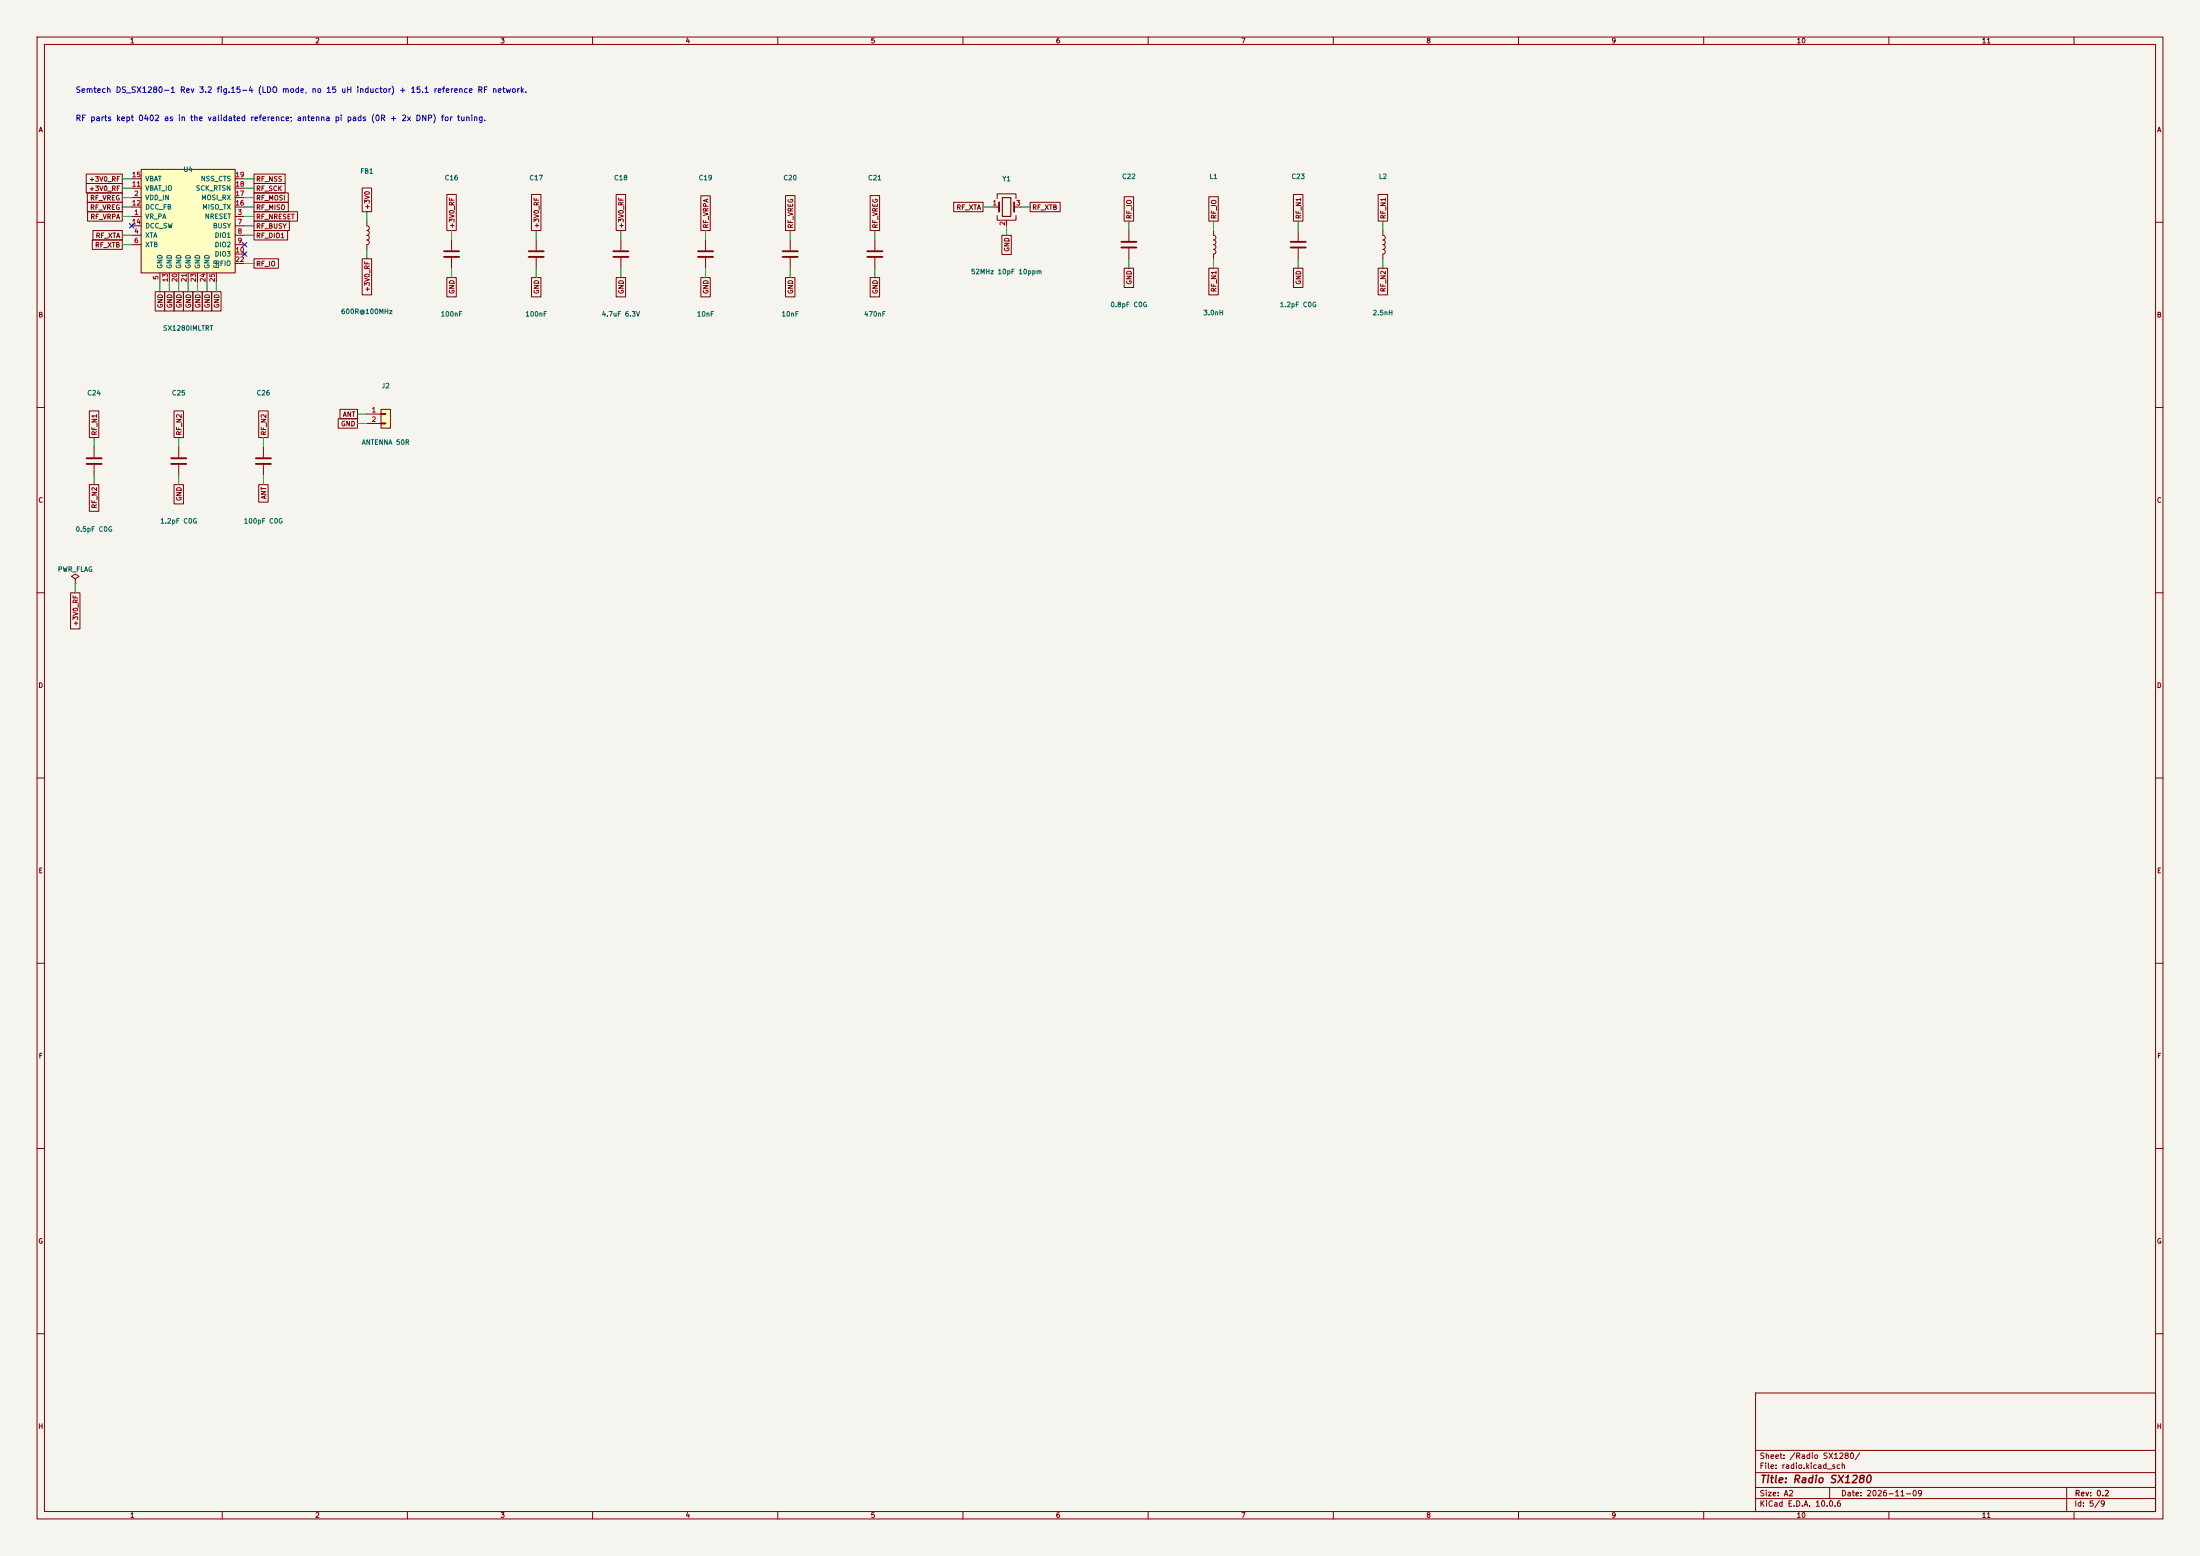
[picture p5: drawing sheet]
(kicad_sch
 (version 20250610)
 (generator "eeschema")
 (generator_version "10.0")
 (paper "A2")
 (title_block
  (title "Radio SX1280")
  (date "2026-11-09")
  (rev "0.2")
  (company ""))
 (lib_symbols
  (symbol "nanodrone:SX1280IMLTRT"
   (pin_names
    (offset 1.016)) (exclude_from_sim no) (in_bom yes) (on_board yes)
   (property "Reference" "U" (at -12.7 16.51 0) (effects (font (size 1.27 1.27)) (justify left)))
   (property "Value" "SX1280IMLTRT" (at -12.7 -13.97 0) (effects (font (size 1.27 1.27)) (justify left)))
   (property "Footprint" "Package_DFN_QFN:QFN-24-1EP_4x4mm_P0.5mm_EP2.7x2.7mm_ThermalVias" (at 0 0 0) (effects (font (size 1.27 1.27)) (hide yes)))
   (property "Datasheet" "https://www.semtech.com/products/wireless-rf/lora-connect/sx1280" (at 0 0 0) (effects (font (size 1.27 1.27)) (hide yes)))
   (property "Description" "2.4 GHz LoRa/FLRC/GFSK transceiver, QFN-24 4x4" (at 0 0 0) (effects (font (size 1.27 1.27)) (hide yes)))
   (symbol "SX1280IMLTRT_0_1"
    (rectangle (start -12.7 15.24) (end 12.7 -12.7) (stroke (width 0.254) (type default)) (fill (type background))))
   (symbol "SX1280IMLTRT_1_1"
    (pin power_in line (at -15.24 12.7 0) (length 2.54) (name "VBAT" (effects (font (size 1.27 1.27)))) (number "15" (effects (font (size 1.27 1.27)))))
    (pin power_in line (at -15.24 10.16 0) (length 2.54) (name "VBAT_IO" (effects (font (size 1.27 1.27)))) (number "11" (effects (font (size 1.27 1.27)))))
    (pin power_in line (at -15.24 7.62 0) (length 2.54) (name "VDD_IN" (effects (font (size 1.27 1.27)))) (number "2" (effects (font (size 1.27 1.27)))))
    (pin power_out line (at -15.24 5.08 0) (length 2.54) (name "DCC_FB" (effects (font (size 1.27 1.27)))) (number "12" (effects (font (size 1.27 1.27)))))
    (pin power_out line (at -15.24 2.54 0) (length 2.54) (name "VR_PA" (effects (font (size 1.27 1.27)))) (number "1" (effects (font (size 1.27 1.27)))))
    (pin passive line (at -15.24 0 0) (length 2.54) (name "DCC_SW" (effects (font (size 1.27 1.27)))) (number "14" (effects (font (size 1.27 1.27)))))
    (pin passive line (at -15.24 -2.54 0) (length 2.54) (name "XTA" (effects (font (size 1.27 1.27)))) (number "4" (effects (font (size 1.27 1.27)))))
    (pin passive line (at -15.24 -5.08 0) (length 2.54) (name "XTB" (effects (font (size 1.27 1.27)))) (number "6" (effects (font (size 1.27 1.27)))))
    (pin input line (at 15.24 12.7 180) (length 2.54) (name "NSS_CTS" (effects (font (size 1.27 1.27)))) (number "19" (effects (font (size 1.27 1.27)))))
    (pin input line (at 15.24 10.16 180) (length 2.54) (name "SCK_RTSN" (effects (font (size 1.27 1.27)))) (number "18" (effects (font (size 1.27 1.27)))))
    (pin input line (at 15.24 7.62 180) (length 2.54) (name "MOSI_RX" (effects (font (size 1.27 1.27)))) (number "17" (effects (font (size 1.27 1.27)))))
    (pin output line (at 15.24 5.08 180) (length 2.54) (name "MISO_TX" (effects (font (size 1.27 1.27)))) (number "16" (effects (font (size 1.27 1.27)))))
    (pin input line (at 15.24 2.54 180) (length 2.54) (name "NRESET" (effects (font (size 1.27 1.27)))) (number "3" (effects (font (size 1.27 1.27)))))
    (pin output line (at 15.24 0 180) (length 2.54) (name "BUSY" (effects (font (size 1.27 1.27)))) (number "7" (effects (font (size 1.27 1.27)))))
    (pin bidirectional line (at 15.24 -2.54 180) (length 2.54) (name "DIO1" (effects (font (size 1.27 1.27)))) (number "8" (effects (font (size 1.27 1.27)))))
    (pin bidirectional line (at 15.24 -5.08 180) (length 2.54) (name "DIO2" (effects (font (size 1.27 1.27)))) (number "9" (effects (font (size 1.27 1.27)))))
    (pin bidirectional line (at 15.24 -7.62 180) (length 2.54) (name "DIO3" (effects (font (size 1.27 1.27)))) (number "10" (effects (font (size 1.27 1.27)))))
    (pin passive line (at 15.24 -10.16 180) (length 2.54) (name "RFIO" (effects (font (size 1.27 1.27)))) (number "22" (effects (font (size 1.27 1.27)))))
    (pin power_in line (at -7.62 -15.24 90) (length 2.54) (name "GND" (effects (font (size 1.27 1.27)))) (number "5" (effects (font (size 1.27 1.27)))))
    (pin power_in line (at -5.08 -15.24 90) (length 2.54) (name "GND" (effects (font (size 1.27 1.27)))) (number "13" (effects (font (size 1.27 1.27)))))
    (pin power_in line (at -2.54 -15.24 90) (length 2.54) (name "GND" (effects (font (size 1.27 1.27)))) (number "20" (effects (font (size 1.27 1.27)))))
    (pin power_in line (at 0 -15.24 90) (length 2.54) (name "GND" (effects (font (size 1.27 1.27)))) (number "21" (effects (font (size 1.27 1.27)))))
    (pin power_in line (at 2.54 -15.24 90) (length 2.54) (name "GND" (effects (font (size 1.27 1.27)))) (number "23" (effects (font (size 1.27 1.27)))))
    (pin power_in line (at 5.08 -15.24 90) (length 2.54) (name "GND" (effects (font (size 1.27 1.27)))) (number "24" (effects (font (size 1.27 1.27)))))
    (pin power_in line (at 7.62 -15.24 90) (length 2.54) (name "EP" (effects (font (size 1.27 1.27)))) (number "25" (effects (font (size 1.27 1.27))))))
   (embedded_fonts no))
  (symbol "Device:L"
   (pin_numbers (hide yes))
   (pin_names
    (offset 1.016) (hide yes)) (exclude_from_sim no) (in_bom yes) (on_board yes)
   (in_pos_files yes)
   (duplicate_pin_numbers_are_jumpers no)
   (property "Reference" "L" (at -1.27 0 90) (show_name no) (do_not_autoplace no) (effects (font (size 1.27 1.27))))
   (property "Value" "L" (at 1.905 0 90) (show_name no) (do_not_autoplace no) (effects (font (size 1.27 1.27))))
   (property "Footprint" "" (at 0 0 0) (show_name no) (do_not_autoplace no) (hide yes) (effects (font (size 1.27 1.27))))
   (property "Datasheet" "" (at 0 0 0) (show_name no) (do_not_autoplace no) (hide yes) (effects (font (size 1.27 1.27))))
   (property "Description" "Inductor" (at 0 0 0) (show_name no) (do_not_autoplace no) (hide yes) (effects (font (size 1.27 1.27))))
   (symbol "L_0_1"
    (arc (start 0 2.54) (mid 0.6323 1.905) (end 0 1.27) (stroke (width 0) (type default)) (fill (type none)))
    (arc (start 0 1.27) (mid 0.6323 0.635) (end 0 0) (stroke (width 0) (type default)) (fill (type none)))
    (arc (start 0 0) (mid 0.6323 -0.635) (end 0 -1.27) (stroke (width 0) (type default)) (fill (type none)))
    (arc (start 0 -1.27) (mid 0.6323 -1.905) (end 0 -2.54) (stroke (width 0) (type default)) (fill (type none))))
   (symbol "L_1_1"
    (pin passive line (at 0 3.81 270) (length 1.27) (name "1" (effects (font (size 1.27 1.27)))) (number "1" (effects (font (size 1.27 1.27)))))
    (pin passive line (at 0 -3.81 90) (length 1.27) (name "2" (effects (font (size 1.27 1.27)))) (number "2" (effects (font (size 1.27 1.27))))))
   (embedded_fonts no))
  (symbol "Device:C"
   (pin_numbers (hide yes))
   (pin_names
    (offset 0.254)) (exclude_from_sim no) (in_bom yes) (on_board yes)
   (in_pos_files yes)
   (duplicate_pin_numbers_are_jumpers no)
   (property "Reference" "C" (at 0.635 2.54 0) (show_name no) (do_not_autoplace no) (effects (font (size 1.27 1.27)) (justify left)))
   (property "Value" "C" (at 0.635 -2.54 0) (show_name no) (do_not_autoplace no) (effects (font (size 1.27 1.27)) (justify left)))
   (property "Footprint" "" (at 0.9652 -3.81 0) (show_name no) (do_not_autoplace no) (hide yes) (effects (font (size 1.27 1.27))))
   (property "Datasheet" "" (at 0 0 0) (show_name no) (do_not_autoplace no) (hide yes) (effects (font (size 1.27 1.27))))
   (property "Description" "Unpolarized capacitor" (at 0 0 0) (show_name no) (do_not_autoplace no) (hide yes) (effects (font (size 1.27 1.27))))
   (symbol "C_0_1"
    (polyline (pts (xy -2.032 0.762) (xy 2.032 0.762)) (stroke (width 0.508) (type default)) (fill (type none)))
    (polyline (pts (xy -2.032 -0.762) (xy 2.032 -0.762)) (stroke (width 0.508) (type default)) (fill (type none))))
   (symbol "C_1_1"
    (pin passive line (at 0 3.81 270) (length 2.794) (name "" (effects (font (size 1.27 1.27)))) (number "1" (effects (font (size 1.27 1.27)))))
    (pin passive line (at 0 -3.81 90) (length 2.794) (name "" (effects (font (size 1.27 1.27)))) (number "2" (effects (font (size 1.27 1.27))))))
   (embedded_fonts no))
  (symbol "Device:Crystal_GND24"
   (pin_names
    (offset 1.016) (hide yes)) (exclude_from_sim no) (in_bom yes) (on_board yes)
   (in_pos_files yes)
   (duplicate_pin_numbers_are_jumpers no)
   (property "Reference" "Y" (at 3.175 5.08 0) (show_name no) (do_not_autoplace no) (effects (font (size 1.27 1.27)) (justify left)))
   (property "Value" "Crystal_GND24" (at 3.175 3.175 0) (show_name no) (do_not_autoplace no) (effects (font (size 1.27 1.27)) (justify left)))
   (property "Footprint" "" (at 0 0 0) (show_name no) (do_not_autoplace no) (hide yes) (effects (font (size 1.27 1.27))))
   (property "Datasheet" "" (at 0 0 0) (show_name no) (do_not_autoplace no) (hide yes) (effects (font (size 1.27 1.27))))
   (property "Description" "Four pin crystal, GND on pins 2 and 4" (at 0 0 0) (show_name no) (do_not_autoplace no) (hide yes) (effects (font (size 1.27 1.27))))
   (property private "KLC_S3.3" "The rectangle is not a symbol body but a graphical element" (at 0 -12.7 0) (show_name yes) (do_not_autoplace no) (hide yes) (effects (font (size 1.27 1.27))))
   (property private "KLC_S4.1" "Some pins are on 50mil grid to make the symbol small" (at 0 -15.24 0) (show_name yes) (do_not_autoplace no) (hide yes) (effects (font (size 1.27 1.27))))
   (symbol "Crystal_GND24_0_1"
    (polyline (pts (xy -2.54 2.286) (xy -2.54 3.556) (xy 2.54 3.556) (xy 2.54 2.286)) (stroke (width 0) (type default)) (fill (type none)))
    (polyline (pts (xy -2.54 0) (xy -2.032 0)) (stroke (width 0) (type default)) (fill (type none)))
    (polyline (pts (xy -2.54 -2.286) (xy -2.54 -3.556) (xy 2.54 -3.556) (xy 2.54 -2.286)) (stroke (width 0) (type default)) (fill (type none)))
    (polyline (pts (xy -2.032 -1.27) (xy -2.032 1.27)) (stroke (width 0.508) (type default)) (fill (type none)))
    (rectangle (start -1.143 2.54) (end 1.143 -2.54) (stroke (width 0.3048) (type default)) (fill (type none)))
    (polyline (pts (xy 0 -3.81) (xy 0 -3.556)) (stroke (width 0) (type default)) (fill (type none)))
    (polyline (pts (xy 2.032 0) (xy 2.54 0)) (stroke (width 0) (type default)) (fill (type none)))
    (polyline (pts (xy 2.032 -1.27) (xy 2.032 1.27)) (stroke (width 0.508) (type default)) (fill (type none))))
   (symbol "Crystal_GND24_1_1"
    (pin passive line (at -3.81 0 0) (length 1.27) (name "1" (effects (font (size 1.27 1.27)))) (number "1" (effects (font (size 1.27 1.27)))))
    (pin passive line (at 0 -5.08 90) (length 1.27) (name "G" (effects (font (size 1.27 1.27)))) (number "2" (effects (font (size 1.27 1.27)))))
    (pin passive line (at 3.81 0 180) (length 1.27) (name "3" (effects (font (size 1.27 1.27)))) (number "3" (effects (font (size 1.27 1.27)))))
    (pin passive line (at 0 -5.08 90) (length 1.27) (hide yes) (name "G" (effects (font (size 1.27 1.27)))) (number "4" (effects (font (size 1.27 1.27))))))
   (embedded_fonts no))
  (symbol "Connector_Generic:Conn_01x02"
   (pin_names
    (offset 1.016) (hide yes)) (exclude_from_sim no) (in_bom yes) (on_board yes)
   (in_pos_files yes)
   (duplicate_pin_numbers_are_jumpers no)
   (property "Reference" "J" (at 0 2.54 0) (show_name no) (do_not_autoplace no) (effects (font (size 1.27 1.27))))
   (property "Value" "Conn_01x02" (at 0 -5.08 0) (show_name no) (do_not_autoplace no) (effects (font (size 1.27 1.27))))
   (property "Footprint" "" (at 0 0 0) (show_name no) (do_not_autoplace no) (hide yes) (effects (font (size 1.27 1.27))))
   (property "Datasheet" "" (at 0 0 0) (show_name no) (do_not_autoplace no) (hide yes) (effects (font (size 1.27 1.27))))
   (property "Description" "Generic connector, single row, 01x02, script generated (kicad-library-utils/schlib/autogen/connector/)" (at 0 0 0) (show_name no) (do_not_autoplace no) (hide yes) (effects (font (size 1.27 1.27))))
   (symbol "Conn_01x02_1_1"
    (rectangle (start -1.27 1.27) (end 1.27 -3.81) (stroke (width 0.254) (type default)) (fill (type background)))
    (rectangle (start -1.27 0.127) (end 0 -0.127) (stroke (width 0.1524) (type default)) (fill (type none)))
    (rectangle (start -1.27 -2.413) (end 0 -2.667) (stroke (width 0.1524) (type default)) (fill (type none)))
    (pin passive line (at -5.08 0 0) (length 3.81) (name "Pin_1" (effects (font (size 1.27 1.27)))) (number "1" (effects (font (size 1.27 1.27)))))
    (pin passive line (at -5.08 -2.54 0) (length 3.81) (name "Pin_2" (effects (font (size 1.27 1.27)))) (number "2" (effects (font (size 1.27 1.27))))))
   (embedded_fonts no))
  (symbol "power:PWR_FLAG"
   (power global)
   (pin_numbers (hide yes))
   (pin_names
    (offset 0) (hide yes)) (exclude_from_sim no) (in_bom yes) (on_board yes)
   (in_pos_files yes)
   (duplicate_pin_numbers_are_jumpers no)
   (property "Reference" "#FLG" (at 0 1.905 0) (show_name no) (do_not_autoplace no) (hide yes) (effects (font (size 1.27 1.27))))
   (property "Value" "PWR_FLAG" (at 0 3.81 0) (show_name no) (do_not_autoplace no) (effects (font (size 1.27 1.27))))
   (property "Footprint" "" (at 0 0 0) (show_name no) (do_not_autoplace no) (hide yes) (effects (font (size 1.27 1.27))))
   (property "Datasheet" "" (at 0 0 0) (show_name no) (do_not_autoplace no) (hide yes) (effects (font (size 1.27 1.27))))
   (property "Description" "Special symbol for telling ERC where power comes from" (at 0 0 0) (show_name no) (do_not_autoplace no) (hide yes) (effects (font (size 1.27 1.27))))
   (symbol "PWR_FLAG_0_0"
    (pin power_out line (at 0 0 90) (length 0) (name "" (effects (font (size 1.27 1.27)))) (number "1" (effects (font (size 1.27 1.27))))))
   (symbol "PWR_FLAG_0_1"
    (polyline (pts (xy 0 0) (xy 0 1.27) (xy -1.016 1.905) (xy 0 2.54) (xy 1.016 1.905) (xy 0 1.27)) (stroke (width 0) (type default)) (fill (type none))))
   (embedded_fonts no)))
 (symbol
  (lib_id "nanodrone:SX1280IMLTRT")
  (at 50.8 60.96 0)
  (unit 1)
  (exclude_from_sim no)
  (in_bom yes)
  (on_board yes)
  (dnp no)
  (property "Reference" "U4" (at 50.8 45.72 0) (effects (font (size 1.27 1.27))))
  (property "Value" "SX1280IMLTRT" (at 50.8 88.58 0) (effects (font (size 1.27 1.27))))
  (property "Footprint" "Package_DFN_QFN:QFN-24-1EP_4x4mm_P0.5mm_EP2.7x2.7mm_ThermalVias" (at 50.8 60.96 0) (effects (font (size 1.27 1.27)) (hide yes)))
  (property "Datasheet" "https://www.semtech.com/products/wireless-rf/lora-connect/sx1280" (at 50.8 60.96 0) (effects (font (size 1.27 1.27)) (hide yes)))
  (property "Description" "2.4 GHz LoRa/FLRC/GFSK transceiver, QFN-24 4x4" (at 50.8 60.96 0) (effects (font (size 1.27 1.27)) (hide yes)))
  (property "MPN" "SX1280IMLTRT" (at 50.8 60.96 0) (effects (font (size 1.27 1.27)) (hide yes)))
  (property "LCSC" "C125969" (at 50.8 60.96 0) (effects (font (size 1.27 1.27)) (hide yes)))
  (pin "15")
  (pin "11")
  (pin "2")
  (pin "12")
  (pin "1")
  (pin "14")
  (pin "4")
  (pin "6")
  (pin "19")
  (pin "18")
  (pin "17")
  (pin "16")
  (pin "3")
  (pin "7")
  (pin "8")
  (pin "9")
  (pin "10")
  (pin "22")
  (pin "5")
  (pin "13")
  (pin "20")
  (pin "21")
  (pin "23")
  (pin "24")
  (pin "25"))
 (wire
  (pts (xy 35.56 48.26) (xy 33.02 48.26))
  (stroke (width 0) (type default)))
 (global_label "+3V0_RF"
  (shape passive)
  (at 33.02 48.26 180)
  (fields_autoplaced yes)
  (effects (font (size 1.27 1.27)) (justify right))
  (property "Intersheetrefs" "${INTERSHEET_REFS}" (at 33.02 48.26 0) (effects (font (size 1.27 1.27)) (justify right) (hide yes))))
 (wire
  (pts (xy 35.56 50.8) (xy 33.02 50.8))
  (stroke (width 0) (type default)))
 (global_label "+3V0_RF"
  (shape passive)
  (at 33.02 50.8 180)
  (fields_autoplaced yes)
  (effects (font (size 1.27 1.27)) (justify right))
  (property "Intersheetrefs" "${INTERSHEET_REFS}" (at 33.02 50.8 0) (effects (font (size 1.27 1.27)) (justify right) (hide yes))))
 (wire
  (pts (xy 35.56 53.34) (xy 33.02 53.34))
  (stroke (width 0) (type default)))
 (global_label "RF_VREG"
  (shape passive)
  (at 33.02 53.34 180)
  (fields_autoplaced yes)
  (effects (font (size 1.27 1.27)) (justify right))
  (property "Intersheetrefs" "${INTERSHEET_REFS}" (at 33.02 53.34 0) (effects (font (size 1.27 1.27)) (justify right) (hide yes))))
 (wire
  (pts (xy 35.56 55.88) (xy 33.02 55.88))
  (stroke (width 0) (type default)))
 (global_label "RF_VREG"
  (shape passive)
  (at 33.02 55.88 180)
  (fields_autoplaced yes)
  (effects (font (size 1.27 1.27)) (justify right))
  (property "Intersheetrefs" "${INTERSHEET_REFS}" (at 33.02 55.88 0) (effects (font (size 1.27 1.27)) (justify right) (hide yes))))
 (wire
  (pts (xy 35.56 58.42) (xy 33.02 58.42))
  (stroke (width 0) (type default)))
 (global_label "RF_VRPA"
  (shape passive)
  (at 33.02 58.42 180)
  (fields_autoplaced yes)
  (effects (font (size 1.27 1.27)) (justify right))
  (property "Intersheetrefs" "${INTERSHEET_REFS}" (at 33.02 58.42 0) (effects (font (size 1.27 1.27)) (justify right) (hide yes))))
 (no_connect
  (at 35.56 60.96))
 (wire
  (pts (xy 35.56 63.5) (xy 33.02 63.5))
  (stroke (width 0) (type default)))
 (global_label "RF_XTA"
  (shape passive)
  (at 33.02 63.5 180)
  (fields_autoplaced yes)
  (effects (font (size 1.27 1.27)) (justify right))
  (property "Intersheetrefs" "${INTERSHEET_REFS}" (at 33.02 63.5 0) (effects (font (size 1.27 1.27)) (justify right) (hide yes))))
 (wire
  (pts (xy 35.56 66.04) (xy 33.02 66.04))
  (stroke (width 0) (type default)))
 (global_label "RF_XTB"
  (shape passive)
  (at 33.02 66.04 180)
  (fields_autoplaced yes)
  (effects (font (size 1.27 1.27)) (justify right))
  (property "Intersheetrefs" "${INTERSHEET_REFS}" (at 33.02 66.04 0) (effects (font (size 1.27 1.27)) (justify right) (hide yes))))
 (wire
  (pts (xy 66.04 48.26) (xy 68.58 48.26))
  (stroke (width 0) (type default)))
 (global_label "RF_NSS"
  (shape passive)
  (at 68.58 48.26 0)
  (fields_autoplaced yes)
  (effects (font (size 1.27 1.27)) (justify left))
  (property "Intersheetrefs" "${INTERSHEET_REFS}" (at 68.58 48.26 0) (effects (font (size 1.27 1.27)) (justify left) (hide yes))))
 (wire
  (pts (xy 66.04 50.8) (xy 68.58 50.8))
  (stroke (width 0) (type default)))
 (global_label "RF_SCK"
  (shape passive)
  (at 68.58 50.8 0)
  (fields_autoplaced yes)
  (effects (font (size 1.27 1.27)) (justify left))
  (property "Intersheetrefs" "${INTERSHEET_REFS}" (at 68.58 50.8 0) (effects (font (size 1.27 1.27)) (justify left) (hide yes))))
 (wire
  (pts (xy 66.04 53.34) (xy 68.58 53.34))
  (stroke (width 0) (type default)))
 (global_label "RF_MOSI"
  (shape passive)
  (at 68.58 53.34 0)
  (fields_autoplaced yes)
  (effects (font (size 1.27 1.27)) (justify left))
  (property "Intersheetrefs" "${INTERSHEET_REFS}" (at 68.58 53.34 0) (effects (font (size 1.27 1.27)) (justify left) (hide yes))))
 (wire
  (pts (xy 66.04 55.88) (xy 68.58 55.88))
  (stroke (width 0) (type default)))
 (global_label "RF_MISO"
  (shape passive)
  (at 68.58 55.88 0)
  (fields_autoplaced yes)
  (effects (font (size 1.27 1.27)) (justify left))
  (property "Intersheetrefs" "${INTERSHEET_REFS}" (at 68.58 55.88 0) (effects (font (size 1.27 1.27)) (justify left) (hide yes))))
 (wire
  (pts (xy 66.04 58.42) (xy 68.58 58.42))
  (stroke (width 0) (type default)))
 (global_label "RF_NRESET"
  (shape passive)
  (at 68.58 58.42 0)
  (fields_autoplaced yes)
  (effects (font (size 1.27 1.27)) (justify left))
  (property "Intersheetrefs" "${INTERSHEET_REFS}" (at 68.58 58.42 0) (effects (font (size 1.27 1.27)) (justify left) (hide yes))))
 (wire
  (pts (xy 66.04 60.96) (xy 68.58 60.96))
  (stroke (width 0) (type default)))
 (global_label "RF_BUSY"
  (shape passive)
  (at 68.58 60.96 0)
  (fields_autoplaced yes)
  (effects (font (size 1.27 1.27)) (justify left))
  (property "Intersheetrefs" "${INTERSHEET_REFS}" (at 68.58 60.96 0) (effects (font (size 1.27 1.27)) (justify left) (hide yes))))
 (wire
  (pts (xy 66.04 63.5) (xy 68.58 63.5))
  (stroke (width 0) (type default)))
 (global_label "RF_DIO1"
  (shape passive)
  (at 68.58 63.5 0)
  (fields_autoplaced yes)
  (effects (font (size 1.27 1.27)) (justify left))
  (property "Intersheetrefs" "${INTERSHEET_REFS}" (at 68.58 63.5 0) (effects (font (size 1.27 1.27)) (justify left) (hide yes))))
 (no_connect
  (at 66.04 66.04))
 (no_connect
  (at 66.04 68.58))
 (wire
  (pts (xy 66.04 71.12) (xy 68.58 71.12))
  (stroke (width 0) (type default)))
 (global_label "RF_IO"
  (shape passive)
  (at 68.58 71.12 0)
  (fields_autoplaced yes)
  (effects (font (size 1.27 1.27)) (justify left))
  (property "Intersheetrefs" "${INTERSHEET_REFS}" (at 68.58 71.12 0) (effects (font (size 1.27 1.27)) (justify left) (hide yes))))
 (wire
  (pts (xy 43.18 76.2) (xy 43.18 78.74))
  (stroke (width 0) (type default)))
 (global_label "GND"
  (shape passive)
  (at 43.18 78.74 270)
  (fields_autoplaced yes)
  (effects (font (size 1.27 1.27)) (justify right))
  (property "Intersheetrefs" "${INTERSHEET_REFS}" (at 43.18 78.74 0) (effects (font (size 1.27 1.27)) (justify right) (hide yes))))
 (wire
  (pts (xy 45.72 76.2) (xy 45.72 78.74))
  (stroke (width 0) (type default)))
 (global_label "GND"
  (shape passive)
  (at 45.72 78.74 270)
  (fields_autoplaced yes)
  (effects (font (size 1.27 1.27)) (justify right))
  (property "Intersheetrefs" "${INTERSHEET_REFS}" (at 45.72 78.74 0) (effects (font (size 1.27 1.27)) (justify right) (hide yes))))
 (wire
  (pts (xy 48.26 76.2) (xy 48.26 78.74))
  (stroke (width 0) (type default)))
 (global_label "GND"
  (shape passive)
  (at 48.26 78.74 270)
  (fields_autoplaced yes)
  (effects (font (size 1.27 1.27)) (justify right))
  (property "Intersheetrefs" "${INTERSHEET_REFS}" (at 48.26 78.74 0) (effects (font (size 1.27 1.27)) (justify right) (hide yes))))
 (wire
  (pts (xy 50.8 76.2) (xy 50.8 78.74))
  (stroke (width 0) (type default)))
 (global_label "GND"
  (shape passive)
  (at 50.8 78.74 270)
  (fields_autoplaced yes)
  (effects (font (size 1.27 1.27)) (justify right))
  (property "Intersheetrefs" "${INTERSHEET_REFS}" (at 50.8 78.74 0) (effects (font (size 1.27 1.27)) (justify right) (hide yes))))
 (wire
  (pts (xy 53.34 76.2) (xy 53.34 78.74))
  (stroke (width 0) (type default)))
 (global_label "GND"
  (shape passive)
  (at 53.34 78.74 270)
  (fields_autoplaced yes)
  (effects (font (size 1.27 1.27)) (justify right))
  (property "Intersheetrefs" "${INTERSHEET_REFS}" (at 53.34 78.74 0) (effects (font (size 1.27 1.27)) (justify right) (hide yes))))
 (wire
  (pts (xy 55.88 76.2) (xy 55.88 78.74))
  (stroke (width 0) (type default)))
 (global_label "GND"
  (shape passive)
  (at 55.88 78.74 270)
  (fields_autoplaced yes)
  (effects (font (size 1.27 1.27)) (justify right))
  (property "Intersheetrefs" "${INTERSHEET_REFS}" (at 55.88 78.74 0) (effects (font (size 1.27 1.27)) (justify right) (hide yes))))
 (wire
  (pts (xy 58.42 76.2) (xy 58.42 78.74))
  (stroke (width 0) (type default)))
 (global_label "GND"
  (shape passive)
  (at 58.42 78.74 270)
  (fields_autoplaced yes)
  (effects (font (size 1.27 1.27)) (justify right))
  (property "Intersheetrefs" "${INTERSHEET_REFS}" (at 58.42 78.74 0) (effects (font (size 1.27 1.27)) (justify right) (hide yes))))
 (symbol
  (lib_id "Device:L")
  (at 99.06 63.5 0)
  (unit 1)
  (exclude_from_sim no)
  (in_bom yes)
  (on_board yes)
  (dnp no)
  (property "Reference" "FB1" (at 99.06 46.21 0) (effects (font (size 1.27 1.27))))
  (property "Value" "600R@100MHz" (at 99.06 84.09 0) (effects (font (size 1.27 1.27))))
  (property "Footprint" "Inductor_SMD:L_0402_1005Metric" (at 99.06 63.5 0) (effects (font (size 1.27 1.27)) (hide yes)))
  (property "Datasheet" "" (at 99.06 63.5 0) (effects (font (size 1.27 1.27)) (hide yes)))
  (property "Description" "Inductor" (at 99.06 63.5 0) (effects (font (size 1.27 1.27)) (hide yes)))
  (pin "1")
  (pin "2"))
 (wire
  (pts (xy 99.06 59.69) (xy 99.06 57.15))
  (stroke (width 0) (type default)))
 (global_label "+3V0"
  (shape passive)
  (at 99.06 57.15 90)
  (fields_autoplaced yes)
  (effects (font (size 1.27 1.27)) (justify left))
  (property "Intersheetrefs" "${INTERSHEET_REFS}" (at 99.06 57.15 0) (effects (font (size 1.27 1.27)) (justify left) (hide yes))))
 (wire
  (pts (xy 99.06 67.31) (xy 99.06 69.85))
  (stroke (width 0) (type default)))
 (global_label "+3V0_RF"
  (shape passive)
  (at 99.06 69.85 270)
  (fields_autoplaced yes)
  (effects (font (size 1.27 1.27)) (justify right))
  (property "Intersheetrefs" "${INTERSHEET_REFS}" (at 99.06 69.85 0) (effects (font (size 1.27 1.27)) (justify right) (hide yes))))
 (symbol
  (lib_id "Device:C")
  (at 121.92 68.58 0)
  (unit 1)
  (exclude_from_sim no)
  (in_bom yes)
  (on_board yes)
  (dnp no)
  (property "Reference" "C16" (at 121.92 47.99 0) (effects (font (size 1.27 1.27))))
  (property "Value" "100nF" (at 121.92 84.77 0) (effects (font (size 1.27 1.27))))
  (property "Footprint" "Capacitor_SMD:C_0402_1005Metric" (at 121.92 68.58 0) (effects (font (size 1.27 1.27)) (hide yes)))
  (property "Datasheet" "" (at 121.92 68.58 0) (effects (font (size 1.27 1.27)) (hide yes)))
  (property "Description" "Unpolarized capacitor" (at 121.92 68.58 0) (effects (font (size 1.27 1.27)) (hide yes)))
  (pin "1")
  (pin "2"))
 (wire
  (pts (xy 121.92 64.77) (xy 121.92 62.23))
  (stroke (width 0) (type default)))
 (global_label "+3V0_RF"
  (shape passive)
  (at 121.92 62.23 90)
  (fields_autoplaced yes)
  (effects (font (size 1.27 1.27)) (justify left))
  (property "Intersheetrefs" "${INTERSHEET_REFS}" (at 121.92 62.23 0) (effects (font (size 1.27 1.27)) (justify left) (hide yes))))
 (wire
  (pts (xy 121.92 72.39) (xy 121.92 74.93))
  (stroke (width 0) (type default)))
 (global_label "GND"
  (shape passive)
  (at 121.92 74.93 270)
  (fields_autoplaced yes)
  (effects (font (size 1.27 1.27)) (justify right))
  (property "Intersheetrefs" "${INTERSHEET_REFS}" (at 121.92 74.93 0) (effects (font (size 1.27 1.27)) (justify right) (hide yes))))
 (symbol
  (lib_id "Device:C")
  (at 144.78 68.58 0)
  (unit 1)
  (exclude_from_sim no)
  (in_bom yes)
  (on_board yes)
  (dnp no)
  (property "Reference" "C17" (at 144.78 47.99 0) (effects (font (size 1.27 1.27))))
  (property "Value" "100nF" (at 144.78 84.77 0) (effects (font (size 1.27 1.27))))
  (property "Footprint" "Capacitor_SMD:C_0402_1005Metric" (at 144.78 68.58 0) (effects (font (size 1.27 1.27)) (hide yes)))
  (property "Datasheet" "" (at 144.78 68.58 0) (effects (font (size 1.27 1.27)) (hide yes)))
  (property "Description" "Unpolarized capacitor" (at 144.78 68.58 0) (effects (font (size 1.27 1.27)) (hide yes)))
  (pin "1")
  (pin "2"))
 (wire
  (pts (xy 144.78 64.77) (xy 144.78 62.23))
  (stroke (width 0) (type default)))
 (global_label "+3V0_RF"
  (shape passive)
  (at 144.78 62.23 90)
  (fields_autoplaced yes)
  (effects (font (size 1.27 1.27)) (justify left))
  (property "Intersheetrefs" "${INTERSHEET_REFS}" (at 144.78 62.23 0) (effects (font (size 1.27 1.27)) (justify left) (hide yes))))
 (wire
  (pts (xy 144.78 72.39) (xy 144.78 74.93))
  (stroke (width 0) (type default)))
 (global_label "GND"
  (shape passive)
  (at 144.78 74.93 270)
  (fields_autoplaced yes)
  (effects (font (size 1.27 1.27)) (justify right))
  (property "Intersheetrefs" "${INTERSHEET_REFS}" (at 144.78 74.93 0) (effects (font (size 1.27 1.27)) (justify right) (hide yes))))
 (symbol
  (lib_id "Device:C")
  (at 167.64 68.58 0)
  (unit 1)
  (exclude_from_sim no)
  (in_bom yes)
  (on_board yes)
  (dnp no)
  (property "Reference" "C18" (at 167.64 47.99 0) (effects (font (size 1.27 1.27))))
  (property "Value" "4.7uF 6.3V" (at 167.64 84.77 0) (effects (font (size 1.27 1.27))))
  (property "Footprint" "Capacitor_SMD:C_0402_1005Metric" (at 167.64 68.58 0) (effects (font (size 1.27 1.27)) (hide yes)))
  (property "Datasheet" "" (at 167.64 68.58 0) (effects (font (size 1.27 1.27)) (hide yes)))
  (property "Description" "Unpolarized capacitor" (at 167.64 68.58 0) (effects (font (size 1.27 1.27)) (hide yes)))
  (pin "1")
  (pin "2"))
 (wire
  (pts (xy 167.64 64.77) (xy 167.64 62.23))
  (stroke (width 0) (type default)))
 (global_label "+3V0_RF"
  (shape passive)
  (at 167.64 62.23 90)
  (fields_autoplaced yes)
  (effects (font (size 1.27 1.27)) (justify left))
  (property "Intersheetrefs" "${INTERSHEET_REFS}" (at 167.64 62.23 0) (effects (font (size 1.27 1.27)) (justify left) (hide yes))))
 (wire
  (pts (xy 167.64 72.39) (xy 167.64 74.93))
  (stroke (width 0) (type default)))
 (global_label "GND"
  (shape passive)
  (at 167.64 74.93 270)
  (fields_autoplaced yes)
  (effects (font (size 1.27 1.27)) (justify right))
  (property "Intersheetrefs" "${INTERSHEET_REFS}" (at 167.64 74.93 0) (effects (font (size 1.27 1.27)) (justify right) (hide yes))))
 (symbol
  (lib_id "Device:C")
  (at 190.5 68.58 0)
  (unit 1)
  (exclude_from_sim no)
  (in_bom yes)
  (on_board yes)
  (dnp no)
  (property "Reference" "C19" (at 190.5 47.99 0) (effects (font (size 1.27 1.27))))
  (property "Value" "10nF" (at 190.5 84.77 0) (effects (font (size 1.27 1.27))))
  (property "Footprint" "Capacitor_SMD:C_0402_1005Metric" (at 190.5 68.58 0) (effects (font (size 1.27 1.27)) (hide yes)))
  (property "Datasheet" "" (at 190.5 68.58 0) (effects (font (size 1.27 1.27)) (hide yes)))
  (property "Description" "Unpolarized capacitor" (at 190.5 68.58 0) (effects (font (size 1.27 1.27)) (hide yes)))
  (pin "1")
  (pin "2"))
 (wire
  (pts (xy 190.5 64.77) (xy 190.5 62.23))
  (stroke (width 0) (type default)))
 (global_label "RF_VRPA"
  (shape passive)
  (at 190.5 62.23 90)
  (fields_autoplaced yes)
  (effects (font (size 1.27 1.27)) (justify left))
  (property "Intersheetrefs" "${INTERSHEET_REFS}" (at 190.5 62.23 0) (effects (font (size 1.27 1.27)) (justify left) (hide yes))))
 (wire
  (pts (xy 190.5 72.39) (xy 190.5 74.93))
  (stroke (width 0) (type default)))
 (global_label "GND"
  (shape passive)
  (at 190.5 74.93 270)
  (fields_autoplaced yes)
  (effects (font (size 1.27 1.27)) (justify right))
  (property "Intersheetrefs" "${INTERSHEET_REFS}" (at 190.5 74.93 0) (effects (font (size 1.27 1.27)) (justify right) (hide yes))))
 (symbol
  (lib_id "Device:C")
  (at 213.36 68.58 0)
  (unit 1)
  (exclude_from_sim no)
  (in_bom yes)
  (on_board yes)
  (dnp no)
  (property "Reference" "C20" (at 213.36 47.99 0) (effects (font (size 1.27 1.27))))
  (property "Value" "10nF" (at 213.36 84.77 0) (effects (font (size 1.27 1.27))))
  (property "Footprint" "Capacitor_SMD:C_0402_1005Metric" (at 213.36 68.58 0) (effects (font (size 1.27 1.27)) (hide yes)))
  (property "Datasheet" "" (at 213.36 68.58 0) (effects (font (size 1.27 1.27)) (hide yes)))
  (property "Description" "Unpolarized capacitor" (at 213.36 68.58 0) (effects (font (size 1.27 1.27)) (hide yes)))
  (pin "1")
  (pin "2"))
 (wire
  (pts (xy 213.36 64.77) (xy 213.36 62.23))
  (stroke (width 0) (type default)))
 (global_label "RF_VREG"
  (shape passive)
  (at 213.36 62.23 90)
  (fields_autoplaced yes)
  (effects (font (size 1.27 1.27)) (justify left))
  (property "Intersheetrefs" "${INTERSHEET_REFS}" (at 213.36 62.23 0) (effects (font (size 1.27 1.27)) (justify left) (hide yes))))
 (wire
  (pts (xy 213.36 72.39) (xy 213.36 74.93))
  (stroke (width 0) (type default)))
 (global_label "GND"
  (shape passive)
  (at 213.36 74.93 270)
  (fields_autoplaced yes)
  (effects (font (size 1.27 1.27)) (justify right))
  (property "Intersheetrefs" "${INTERSHEET_REFS}" (at 213.36 74.93 0) (effects (font (size 1.27 1.27)) (justify right) (hide yes))))
 (symbol
  (lib_id "Device:C")
  (at 236.22 68.58 0)
  (unit 1)
  (exclude_from_sim no)
  (in_bom yes)
  (on_board yes)
  (dnp no)
  (property "Reference" "C21" (at 236.22 47.99 0) (effects (font (size 1.27 1.27))))
  (property "Value" "470nF" (at 236.22 84.77 0) (effects (font (size 1.27 1.27))))
  (property "Footprint" "Capacitor_SMD:C_0402_1005Metric" (at 236.22 68.58 0) (effects (font (size 1.27 1.27)) (hide yes)))
  (property "Datasheet" "" (at 236.22 68.58 0) (effects (font (size 1.27 1.27)) (hide yes)))
  (property "Description" "Unpolarized capacitor" (at 236.22 68.58 0) (effects (font (size 1.27 1.27)) (hide yes)))
  (pin "1")
  (pin "2"))
 (wire
  (pts (xy 236.22 64.77) (xy 236.22 62.23))
  (stroke (width 0) (type default)))
 (global_label "RF_VREG"
  (shape passive)
  (at 236.22 62.23 90)
  (fields_autoplaced yes)
  (effects (font (size 1.27 1.27)) (justify left))
  (property "Intersheetrefs" "${INTERSHEET_REFS}" (at 236.22 62.23 0) (effects (font (size 1.27 1.27)) (justify left) (hide yes))))
 (wire
  (pts (xy 236.22 72.39) (xy 236.22 74.93))
  (stroke (width 0) (type default)))
 (global_label "GND"
  (shape passive)
  (at 236.22 74.93 270)
  (fields_autoplaced yes)
  (effects (font (size 1.27 1.27)) (justify right))
  (property "Intersheetrefs" "${INTERSHEET_REFS}" (at 236.22 74.93 0) (effects (font (size 1.27 1.27)) (justify right) (hide yes))))
 (symbol
  (lib_id "Device:Crystal_GND24")
  (at 271.78 55.88 0)
  (unit 1)
  (exclude_from_sim no)
  (in_bom yes)
  (on_board yes)
  (dnp no)
  (property "Reference" "Y1" (at 271.78 48.26 0) (effects (font (size 1.27 1.27))))
  (property "Value" "52MHz 10pF 10ppm" (at 271.78 73.34 0) (effects (font (size 1.27 1.27))))
  (property "Footprint" "Crystal:Crystal_SMD_2016-4Pin_2.0x1.6mm" (at 271.78 55.88 0) (effects (font (size 1.27 1.27)) (hide yes)))
  (property "Datasheet" "" (at 271.78 55.88 0) (effects (font (size 1.27 1.27)) (hide yes)))
  (property "Description" "Four pin crystal, GND on pins 2 and 4" (at 271.78 55.88 0) (effects (font (size 1.27 1.27)) (hide yes)))
  (pin "1")
  (pin "2")
  (pin "3"))
 (wire
  (pts (xy 267.97 55.88) (xy 265.43 55.88))
  (stroke (width 0) (type default)))
 (global_label "RF_XTA"
  (shape passive)
  (at 265.43 55.88 180)
  (fields_autoplaced yes)
  (effects (font (size 1.27 1.27)) (justify right))
  (property "Intersheetrefs" "${INTERSHEET_REFS}" (at 265.43 55.88 0) (effects (font (size 1.27 1.27)) (justify right) (hide yes))))
 (wire
  (pts (xy 271.78 60.96) (xy 271.78 63.5))
  (stroke (width 0) (type default)))
 (global_label "GND"
  (shape passive)
  (at 271.78 63.5 270)
  (fields_autoplaced yes)
  (effects (font (size 1.27 1.27)) (justify right))
  (property "Intersheetrefs" "${INTERSHEET_REFS}" (at 271.78 63.5 0) (effects (font (size 1.27 1.27)) (justify right) (hide yes))))
 (wire
  (pts (xy 275.59 55.88) (xy 278.13 55.88))
  (stroke (width 0) (type default)))
 (global_label "RF_XTB"
  (shape passive)
  (at 278.13 55.88 0)
  (fields_autoplaced yes)
  (effects (font (size 1.27 1.27)) (justify left))
  (property "Intersheetrefs" "${INTERSHEET_REFS}" (at 278.13 55.88 0) (effects (font (size 1.27 1.27)) (justify left) (hide yes))))
 (symbol
  (lib_id "Device:C")
  (at 304.8 66.04 0)
  (unit 1)
  (exclude_from_sim no)
  (in_bom yes)
  (on_board yes)
  (dnp no)
  (property "Reference" "C22" (at 304.8 47.65 0) (effects (font (size 1.27 1.27))))
  (property "Value" "0.8pF C0G" (at 304.8 82.23 0) (effects (font (size 1.27 1.27))))
  (property "Footprint" "Capacitor_SMD:C_0402_1005Metric" (at 304.8 66.04 0) (effects (font (size 1.27 1.27)) (hide yes)))
  (property "Datasheet" "" (at 304.8 66.04 0) (effects (font (size 1.27 1.27)) (hide yes)))
  (property "Description" "Unpolarized capacitor" (at 304.8 66.04 0) (effects (font (size 1.27 1.27)) (hide yes)))
  (pin "1")
  (pin "2"))
 (wire
  (pts (xy 304.8 62.23) (xy 304.8 59.69))
  (stroke (width 0) (type default)))
 (global_label "RF_IO"
  (shape passive)
  (at 304.8 59.69 90)
  (fields_autoplaced yes)
  (effects (font (size 1.27 1.27)) (justify left))
  (property "Intersheetrefs" "${INTERSHEET_REFS}" (at 304.8 59.69 0) (effects (font (size 1.27 1.27)) (justify left) (hide yes))))
 (wire
  (pts (xy 304.8 69.85) (xy 304.8 72.39))
  (stroke (width 0) (type default)))
 (global_label "GND"
  (shape passive)
  (at 304.8 72.39 270)
  (fields_autoplaced yes)
  (effects (font (size 1.27 1.27)) (justify right))
  (property "Intersheetrefs" "${INTERSHEET_REFS}" (at 304.8 72.39 0) (effects (font (size 1.27 1.27)) (justify right) (hide yes))))
 (symbol
  (lib_id "Device:L")
  (at 327.66 66.04 0)
  (unit 1)
  (exclude_from_sim no)
  (in_bom yes)
  (on_board yes)
  (dnp no)
  (property "Reference" "L1" (at 327.66 47.65 0) (effects (font (size 1.27 1.27))))
  (property "Value" "3.0nH" (at 327.66 84.43 0) (effects (font (size 1.27 1.27))))
  (property "Footprint" "Inductor_SMD:L_0402_1005Metric" (at 327.66 66.04 0) (effects (font (size 1.27 1.27)) (hide yes)))
  (property "Datasheet" "" (at 327.66 66.04 0) (effects (font (size 1.27 1.27)) (hide yes)))
  (property "Description" "Inductor" (at 327.66 66.04 0) (effects (font (size 1.27 1.27)) (hide yes)))
  (pin "1")
  (pin "2"))
 (wire
  (pts (xy 327.66 62.23) (xy 327.66 59.69))
  (stroke (width 0) (type default)))
 (global_label "RF_IO"
  (shape passive)
  (at 327.66 59.69 90)
  (fields_autoplaced yes)
  (effects (font (size 1.27 1.27)) (justify left))
  (property "Intersheetrefs" "${INTERSHEET_REFS}" (at 327.66 59.69 0) (effects (font (size 1.27 1.27)) (justify left) (hide yes))))
 (wire
  (pts (xy 327.66 69.85) (xy 327.66 72.39))
  (stroke (width 0) (type default)))
 (global_label "RF_N1"
  (shape passive)
  (at 327.66 72.39 270)
  (fields_autoplaced yes)
  (effects (font (size 1.27 1.27)) (justify right))
  (property "Intersheetrefs" "${INTERSHEET_REFS}" (at 327.66 72.39 0) (effects (font (size 1.27 1.27)) (justify right) (hide yes))))
 (symbol
  (lib_id "Device:C")
  (at 350.52 66.04 0)
  (unit 1)
  (exclude_from_sim no)
  (in_bom yes)
  (on_board yes)
  (dnp no)
  (property "Reference" "C23" (at 350.52 47.65 0) (effects (font (size 1.27 1.27))))
  (property "Value" "1.2pF C0G" (at 350.52 82.23 0) (effects (font (size 1.27 1.27))))
  (property "Footprint" "Capacitor_SMD:C_0402_1005Metric" (at 350.52 66.04 0) (effects (font (size 1.27 1.27)) (hide yes)))
  (property "Datasheet" "" (at 350.52 66.04 0) (effects (font (size 1.27 1.27)) (hide yes)))
  (property "Description" "Unpolarized capacitor" (at 350.52 66.04 0) (effects (font (size 1.27 1.27)) (hide yes)))
  (pin "1")
  (pin "2"))
 (wire
  (pts (xy 350.52 62.23) (xy 350.52 59.69))
  (stroke (width 0) (type default)))
 (global_label "RF_N1"
  (shape passive)
  (at 350.52 59.69 90)
  (fields_autoplaced yes)
  (effects (font (size 1.27 1.27)) (justify left))
  (property "Intersheetrefs" "${INTERSHEET_REFS}" (at 350.52 59.69 0) (effects (font (size 1.27 1.27)) (justify left) (hide yes))))
 (wire
  (pts (xy 350.52 69.85) (xy 350.52 72.39))
  (stroke (width 0) (type default)))
 (global_label "GND"
  (shape passive)
  (at 350.52 72.39 270)
  (fields_autoplaced yes)
  (effects (font (size 1.27 1.27)) (justify right))
  (property "Intersheetrefs" "${INTERSHEET_REFS}" (at 350.52 72.39 0) (effects (font (size 1.27 1.27)) (justify right) (hide yes))))
 (symbol
  (lib_id "Device:L")
  (at 373.38 66.04 0)
  (unit 1)
  (exclude_from_sim no)
  (in_bom yes)
  (on_board yes)
  (dnp no)
  (property "Reference" "L2" (at 373.38 47.65 0) (effects (font (size 1.27 1.27))))
  (property "Value" "2.5nH" (at 373.38 84.43 0) (effects (font (size 1.27 1.27))))
  (property "Footprint" "Inductor_SMD:L_0402_1005Metric" (at 373.38 66.04 0) (effects (font (size 1.27 1.27)) (hide yes)))
  (property "Datasheet" "" (at 373.38 66.04 0) (effects (font (size 1.27 1.27)) (hide yes)))
  (property "Description" "Inductor" (at 373.38 66.04 0) (effects (font (size 1.27 1.27)) (hide yes)))
  (pin "1")
  (pin "2"))
 (wire
  (pts (xy 373.38 62.23) (xy 373.38 59.69))
  (stroke (width 0) (type default)))
 (global_label "RF_N1"
  (shape passive)
  (at 373.38 59.69 90)
  (fields_autoplaced yes)
  (effects (font (size 1.27 1.27)) (justify left))
  (property "Intersheetrefs" "${INTERSHEET_REFS}" (at 373.38 59.69 0) (effects (font (size 1.27 1.27)) (justify left) (hide yes))))
 (wire
  (pts (xy 373.38 69.85) (xy 373.38 72.39))
  (stroke (width 0) (type default)))
 (global_label "RF_N2"
  (shape passive)
  (at 373.38 72.39 270)
  (fields_autoplaced yes)
  (effects (font (size 1.27 1.27)) (justify right))
  (property "Intersheetrefs" "${INTERSHEET_REFS}" (at 373.38 72.39 0) (effects (font (size 1.27 1.27)) (justify right) (hide yes))))
 (symbol
  (lib_id "Device:C")
  (at 25.4 124.46 0)
  (unit 1)
  (exclude_from_sim no)
  (in_bom yes)
  (on_board yes)
  (dnp no)
  (property "Reference" "C24" (at 25.4 106.07 0) (effects (font (size 1.27 1.27))))
  (property "Value" "0.5pF C0G" (at 25.4 142.85 0) (effects (font (size 1.27 1.27))))
  (property "Footprint" "Capacitor_SMD:C_0402_1005Metric" (at 25.4 124.46 0) (effects (font (size 1.27 1.27)) (hide yes)))
  (property "Datasheet" "" (at 25.4 124.46 0) (effects (font (size 1.27 1.27)) (hide yes)))
  (property "Description" "Unpolarized capacitor" (at 25.4 124.46 0) (effects (font (size 1.27 1.27)) (hide yes)))
  (pin "1")
  (pin "2"))
 (wire
  (pts (xy 25.4 120.65) (xy 25.4 118.11))
  (stroke (width 0) (type default)))
 (global_label "RF_N1"
  (shape passive)
  (at 25.4 118.11 90)
  (fields_autoplaced yes)
  (effects (font (size 1.27 1.27)) (justify left))
  (property "Intersheetrefs" "${INTERSHEET_REFS}" (at 25.4 118.11 0) (effects (font (size 1.27 1.27)) (justify left) (hide yes))))
 (wire
  (pts (xy 25.4 128.27) (xy 25.4 130.81))
  (stroke (width 0) (type default)))
 (global_label "RF_N2"
  (shape passive)
  (at 25.4 130.81 270)
  (fields_autoplaced yes)
  (effects (font (size 1.27 1.27)) (justify right))
  (property "Intersheetrefs" "${INTERSHEET_REFS}" (at 25.4 130.81 0) (effects (font (size 1.27 1.27)) (justify right) (hide yes))))
 (symbol
  (lib_id "Device:C")
  (at 48.26 124.46 0)
  (unit 1)
  (exclude_from_sim no)
  (in_bom yes)
  (on_board yes)
  (dnp no)
  (property "Reference" "C25" (at 48.26 106.07 0) (effects (font (size 1.27 1.27))))
  (property "Value" "1.2pF C0G" (at 48.26 140.65 0) (effects (font (size 1.27 1.27))))
  (property "Footprint" "Capacitor_SMD:C_0402_1005Metric" (at 48.26 124.46 0) (effects (font (size 1.27 1.27)) (hide yes)))
  (property "Datasheet" "" (at 48.26 124.46 0) (effects (font (size 1.27 1.27)) (hide yes)))
  (property "Description" "Unpolarized capacitor" (at 48.26 124.46 0) (effects (font (size 1.27 1.27)) (hide yes)))
  (pin "1")
  (pin "2"))
 (wire
  (pts (xy 48.26 120.65) (xy 48.26 118.11))
  (stroke (width 0) (type default)))
 (global_label "RF_N2"
  (shape passive)
  (at 48.26 118.11 90)
  (fields_autoplaced yes)
  (effects (font (size 1.27 1.27)) (justify left))
  (property "Intersheetrefs" "${INTERSHEET_REFS}" (at 48.26 118.11 0) (effects (font (size 1.27 1.27)) (justify left) (hide yes))))
 (wire
  (pts (xy 48.26 128.27) (xy 48.26 130.81))
  (stroke (width 0) (type default)))
 (global_label "GND"
  (shape passive)
  (at 48.26 130.81 270)
  (fields_autoplaced yes)
  (effects (font (size 1.27 1.27)) (justify right))
  (property "Intersheetrefs" "${INTERSHEET_REFS}" (at 48.26 130.81 0) (effects (font (size 1.27 1.27)) (justify right) (hide yes))))
 (symbol
  (lib_id "Device:C")
  (at 71.12 124.46 0)
  (unit 1)
  (exclude_from_sim no)
  (in_bom yes)
  (on_board yes)
  (dnp no)
  (property "Reference" "C26" (at 71.12 106.07 0) (effects (font (size 1.27 1.27))))
  (property "Value" "100pF C0G" (at 71.12 140.65 0) (effects (font (size 1.27 1.27))))
  (property "Footprint" "Capacitor_SMD:C_0402_1005Metric" (at 71.12 124.46 0) (effects (font (size 1.27 1.27)) (hide yes)))
  (property "Datasheet" "" (at 71.12 124.46 0) (effects (font (size 1.27 1.27)) (hide yes)))
  (property "Description" "Unpolarized capacitor" (at 71.12 124.46 0) (effects (font (size 1.27 1.27)) (hide yes)))
  (pin "1")
  (pin "2"))
 (wire
  (pts (xy 71.12 120.65) (xy 71.12 118.11))
  (stroke (width 0) (type default)))
 (global_label "RF_N2"
  (shape passive)
  (at 71.12 118.11 90)
  (fields_autoplaced yes)
  (effects (font (size 1.27 1.27)) (justify left))
  (property "Intersheetrefs" "${INTERSHEET_REFS}" (at 71.12 118.11 0) (effects (font (size 1.27 1.27)) (justify left) (hide yes))))
 (wire
  (pts (xy 71.12 128.27) (xy 71.12 130.81))
  (stroke (width 0) (type default)))
 (global_label "ANT"
  (shape passive)
  (at 71.12 130.81 270)
  (fields_autoplaced yes)
  (effects (font (size 1.27 1.27)) (justify right))
  (property "Intersheetrefs" "${INTERSHEET_REFS}" (at 71.12 130.81 0) (effects (font (size 1.27 1.27)) (justify right) (hide yes))))
 (symbol
  (lib_id "Connector_Generic:Conn_01x02")
  (at 104.14 111.76 0)
  (unit 1)
  (exclude_from_sim no)
  (in_bom yes)
  (on_board yes)
  (dnp no)
  (property "Reference" "J2" (at 104.14 104.14 0) (effects (font (size 1.27 1.27))))
  (property "Value" "ANTENNA 50R" (at 104.14 119.38 0) (effects (font (size 1.27 1.27))))
  (property "Footprint" "nanodrone:AntennaPads_SMD" (at 104.14 111.76 0) (effects (font (size 1.27 1.27)) (hide yes)))
  (property "Datasheet" "" (at 104.14 111.76 0) (effects (font (size 1.27 1.27)) (hide yes)))
  (property "Description" "Generic connector, single row, 01x02, script generated (kicad-library-utils/schlib/autogen/connector/)" (at 104.14 111.76 0) (effects (font (size 1.27 1.27)) (hide yes)))
  (pin "1")
  (pin "2"))
 (wire
  (pts (xy 99.06 111.76) (xy 96.52 111.76))
  (stroke (width 0) (type default)))
 (global_label "ANT"
  (shape passive)
  (at 96.52 111.76 180)
  (fields_autoplaced yes)
  (effects (font (size 1.27 1.27)) (justify right))
  (property "Intersheetrefs" "${INTERSHEET_REFS}" (at 96.52 111.76 0) (effects (font (size 1.27 1.27)) (justify right) (hide yes))))
 (wire
  (pts (xy 99.06 114.3) (xy 96.52 114.3))
  (stroke (width 0) (type default)))
 (global_label "GND"
  (shape passive)
  (at 96.52 114.3 180)
  (fields_autoplaced yes)
  (effects (font (size 1.27 1.27)) (justify right))
  (property "Intersheetrefs" "${INTERSHEET_REFS}" (at 96.52 114.3 0) (effects (font (size 1.27 1.27)) (justify right) (hide yes))))
 (symbol
  (lib_id "power:PWR_FLAG")
  (at 20.32 157.48 0)
  (unit 1)
  (exclude_from_sim no)
  (in_bom no)
  (on_board no)
  (dnp no)
  (property "Reference" "#FLG05" (at 20.32 155.58 0) (effects (font (size 1.27 1.27)) (hide yes)))
  (property "Value" "PWR_FLAG" (at 20.32 153.67 0) (effects (font (size 1.27 1.27))))
  (property "Footprint" "" (at 20.32 157.48 0) (effects (font (size 1.27 1.27)) (hide yes)))
  (property "Datasheet" "" (at 20.32 157.48 0) (effects (font (size 1.27 1.27)) (hide yes)))
  (property "Description" "" (at 20.32 157.48 0) (effects (font (size 1.27 1.27)) (hide yes)))
  (pin "1"))
 (wire
  (pts (xy 20.32 157.48) (xy 20.32 160.02))
  (stroke (width 0) (type default)))
 (global_label "+3V0_RF"
  (shape passive)
  (at 20.32 160.02 270)
  (fields_autoplaced yes)
  (effects (font (size 1.27 1.27)) (justify right))
  (property "Intersheetrefs" "${INTERSHEET_REFS}" (at 20.32 160.02 0) (effects (font (size 1.27 1.27)) (justify right) (hide yes))))
 (text "Semtech DS_SX1280-1 Rev 3.2 fig.15-4 (LDO mode, no 15 uH inductor) + 15.1 reference RF network."
  (exclude_from_sim no)
  (at 20.32 25.4 0)
  (effects (font (size 1.524 1.524)) (justify left bottom)))
 (text "RF parts kept 0402 as in the validated reference; antenna pi pads (0R + 2x DNP) for tuning."
  (exclude_from_sim no)
  (at 20.32 33.02 0)
  (effects (font (size 1.524 1.524)) (justify left bottom)))
 (embedded_fonts no))
